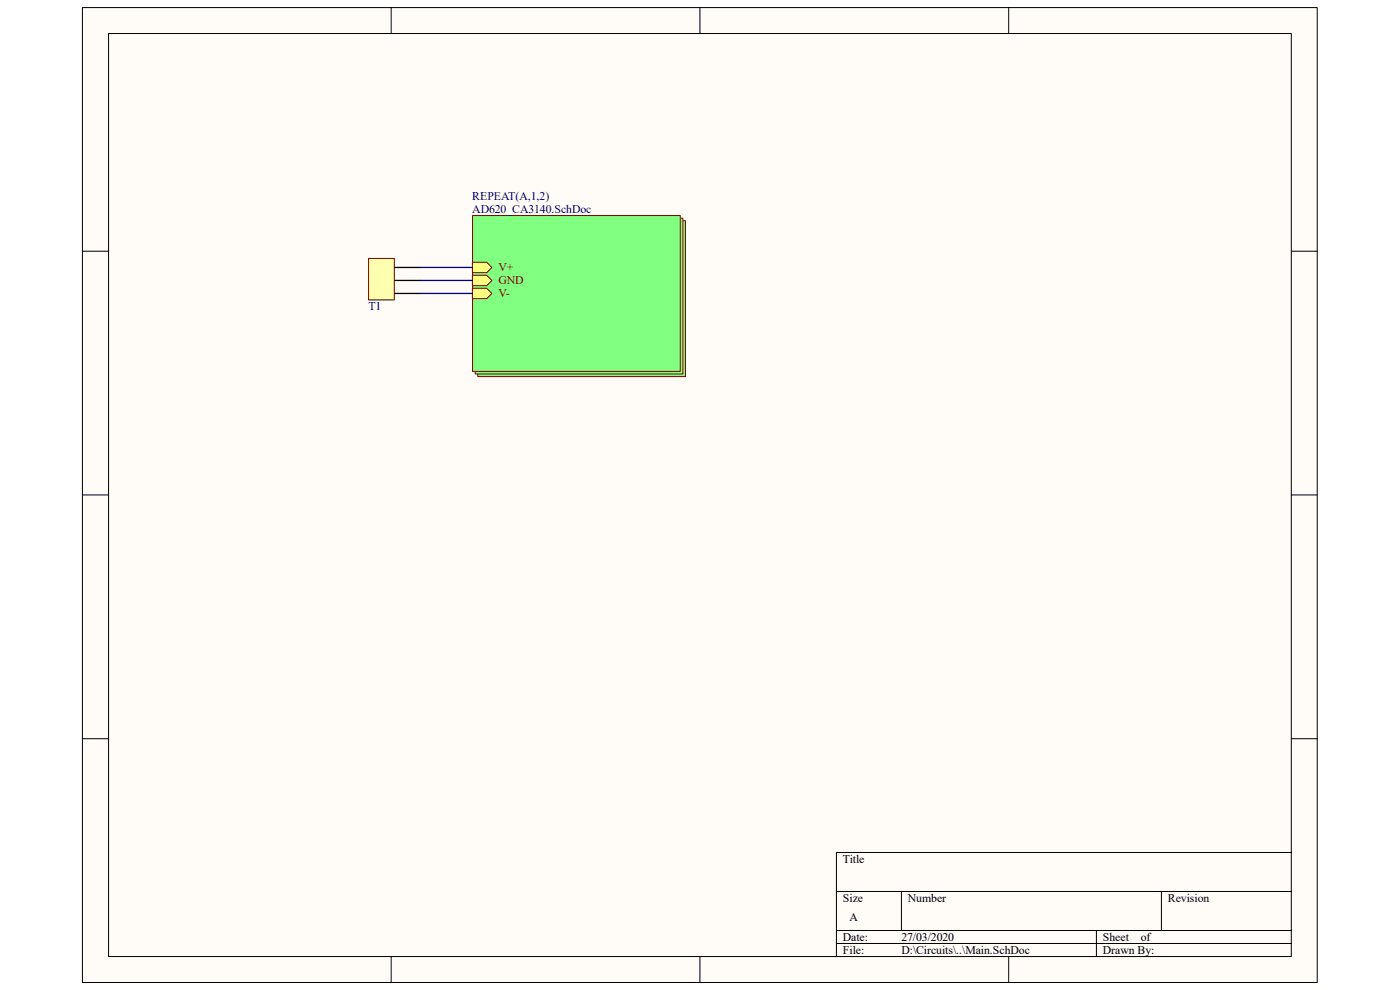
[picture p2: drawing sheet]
<svg xmlns="http://www.w3.org/2000/svg" width="297mm" height="210mm" viewBox="0 0 297 210" stroke-linecap="round" stroke-linejoin="round" font-family="sans-serif">
<path d="M17.5 1.7h261.9v206.7h-261.9z" fill="#fffcf8"/>
<path d="M17.5 1.6h261.9v206.8h-261.9z" fill="none" stroke="#000" stroke-width=".21"/>
<path d="M23.1 7.2h250.8v195.7h-250.8z" fill="#fffcf8"/>
<g fill="none" stroke="#000" stroke-width=".21">
<path d="M23 7.1h250.9v195.8h-250.9zM83 1.6v5.5M148.5 1.6v5.5M214 1.6v5.5M17.5 53.3h5.5M274 53.3h5.5M17.5 105h5.5M274 105h5.5M17.5 156.7h5.5M274 156.7h5.5M177.4 189.1h96.6M177.4 197.4h96.6"/>
<path d="M191.2 189.1v8.3M232.6 197.4v5.5M246.4 189.1v8.3M274 180.8h-96.6v22.1M83 202.9v5.5M148.5 202.9v5.5M177.4 200.1h96.6M214 202.9v5.5"/>
</g>
<path d="M101.4 46.9h44v33h-44z" fill="#80ff80"/>
<path d="M101.3 46.8h44.1v33.1h-44.1z" fill="none" stroke="#800000" stroke-width=".21"/>
<path d="M100.8 46.3h44.1v33h-44.1z" fill="#80ff80"/>
<path d="M100.8 46.3h44.1v33h-44.1z" fill="none" stroke="#800000" stroke-width=".21"/>
<path d="M100.3 45.8h44v33h-44z" fill="#80ff80"/>
<path d="M100.2 45.7h44.1v33.1h-44.1z" fill="none" stroke="#800000" stroke-width=".21"/>
<path d="M100.2 55.6h3.1l1.1 1.1-1.1 1.1h-3.1z" fill-rule="evenodd" fill="#ffff80"/>
<path d="M100.2 55.6h3.1l1.1 1.1-1.1 1.1h-3.1z" fill="none" stroke="#800000" stroke-width=".21"/>
<path d="M100.2 58.4h3.1l1.1 1.1-1.1 1.1h-3.1z" fill-rule="evenodd" fill="#ffff80"/>
<path d="M100.2 58.4h3.1l1.1 1.1-1.1 1.1h-3.1z" fill="none" stroke="#800000" stroke-width=".21"/>
<path d="M100.2 61.1h3.1l1.1 1.1-1.1 1.2h-3.1z" fill-rule="evenodd" fill="#ffff80"/>
<path d="M100.2 61.1h3.1l1.1 1.1-1.1 1.2h-3.1z" fill="none" stroke="#800000" stroke-width=".21"/>
<path d="M78.2 54.9h5.5v8.7h-5.5z" fill="#ffffb0"/>
<path d="M78.2 54.8h5.5v8.8h-5.5z" fill="none" stroke="#800000" stroke-width=".21"/>
<path d="M83.7 59.5h5.5M83.7 56.7h5.5M83.7 62.2h5.5" fill="none" stroke="#000" stroke-width=".28"/>
<path d="M89.2 56.7h11M89.2 59.5h11M89.2 62.2h11" fill="none" stroke="#000080" stroke-width=".28"/>
<g font-size="2.5" fill="#000080">
<text x="100.2" y="42.4">REPEAT(A,1,2)</text>
<text x="100.2" y="45.2">AD620_CA3140.SchDoc</text>
<text x="78.1" y="65.8">T1</text>
</g>
<g font-size="2.5" fill="#800000">
<text x="105.7" y="57.6">V+</text>
<text x="105.7" y="60.3">GND</text>
<text x="105.7" y="63.1">V-</text>
</g>
<g font-size="2.5">
<text x="178.8" y="183.1">Title</text>
<text x="178.8" y="191.3">Size</text>
<text x="192.6" y="191.3">Number</text>
<text x="247.8" y="191.3">Revision</text>
<text x="180.2" y="195.5">A</text>
<text x="178.8" y="199.6">Date:</text>
<text x="178.8" y="202.4">File:</text>
<text x="191.2" y="199.6">27/03/2020</text>
<text x="191.2" y="202.4">D:\Circuits\..\Main.SchDoc</text>
<text x="234" y="199.6">Sheet</text>
<text x="234" y="202.4">Drawn By:</text>
<text x="242" y="199.6">of</text>
</g>
</svg>
